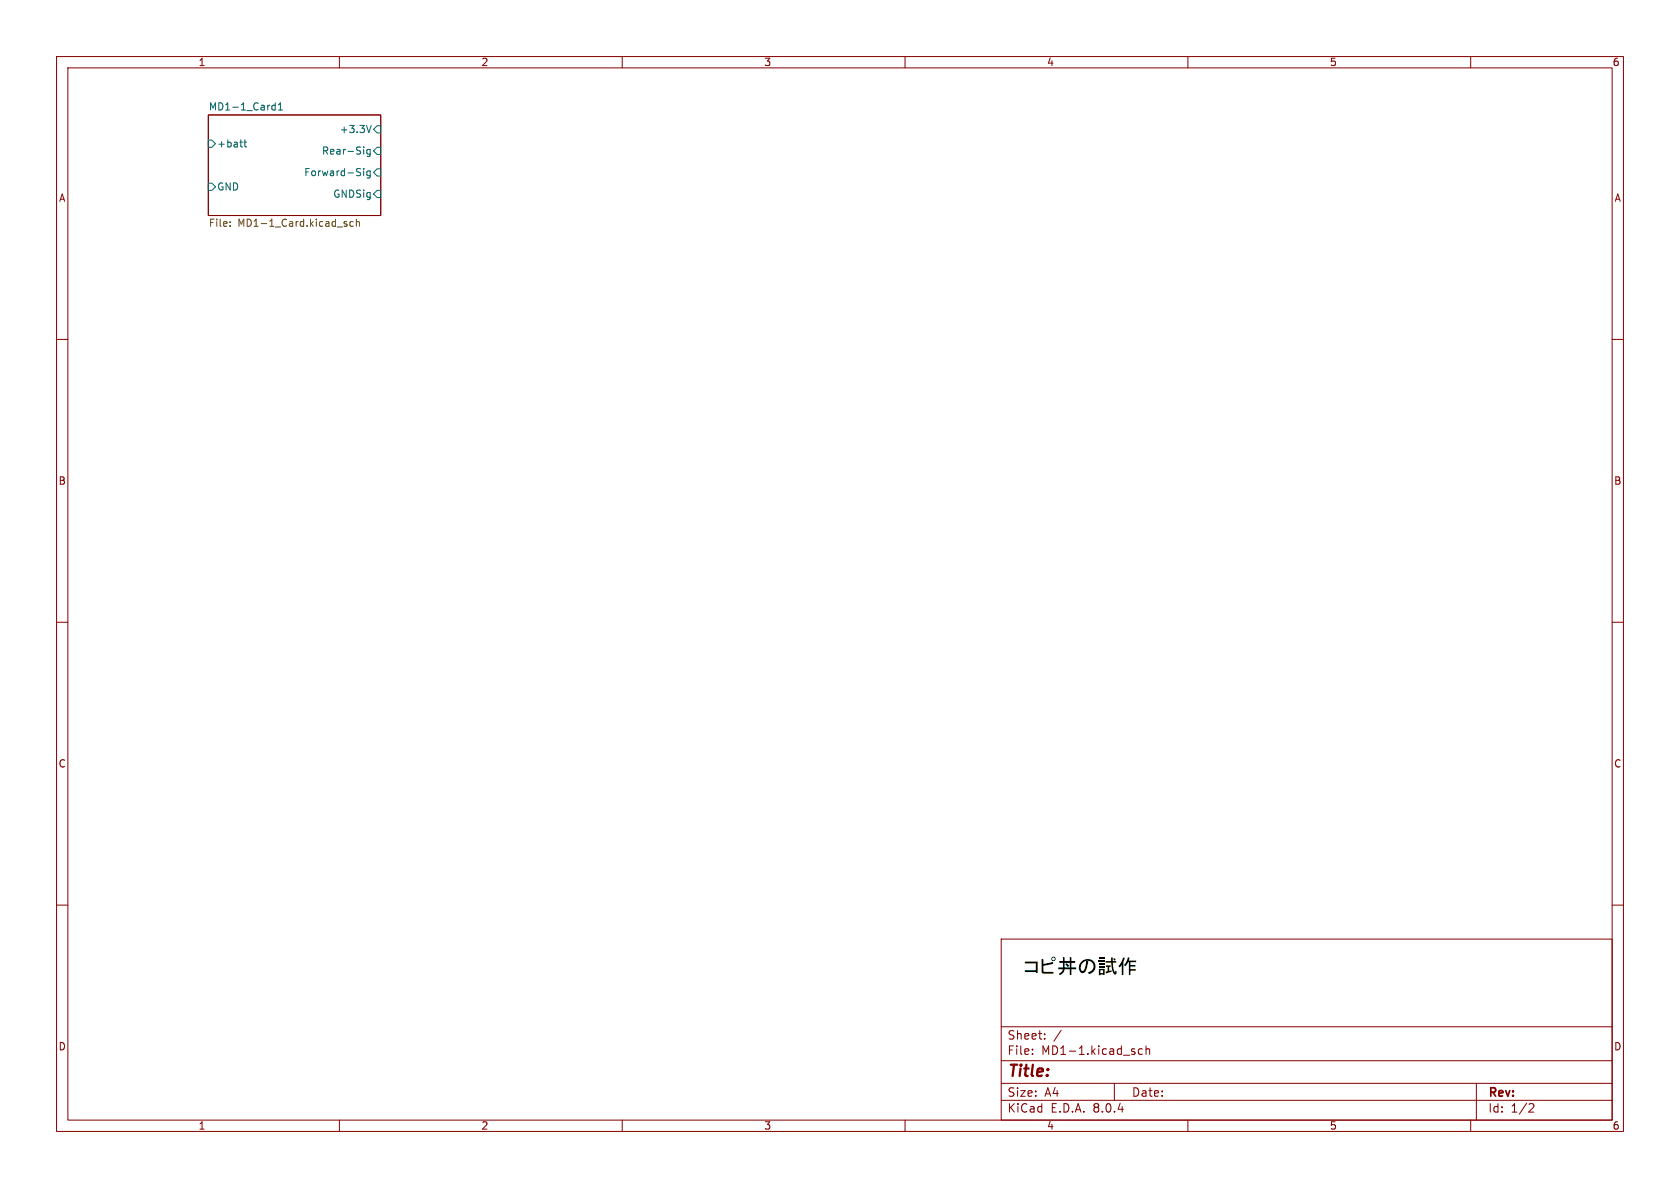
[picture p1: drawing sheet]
<svg xmlns="http://www.w3.org/2000/svg" width="297mm" height="210mm" viewBox="0 0 297 210" stroke-linecap="round" stroke-linejoin="round" font-family="sans-serif">
<g fill="none" stroke="#840000" stroke-width=".18">
<path d="M10 10h277v190h-277zM12 12h273v186h-273zM60 10v2M110 10v2M160 10v2M210 10v2M260 10v2M36.8 20.3h30.5v17.8h-30.5zM10 60h2M285 60h2M10 110h2M285 110h2"/>
<path d="M10 160h2M285 160h2M177 166h108v32h-108zM60 198v2M110 198v2M160 198v2M177 194.5h108M177 191.5h108M177 187.5h108M177 181.5h108M182.5 186.3v.1M182.5 185.5v.1"/>
<path d="M184.7 183.6v.1M184.7 182.8v.1M187.6 182.1l-1.3 2M197 191.5v3M202 185.5l-.5-.1-.3 .3v.4l.2 .2h.6M202.6 185.5l.2-.1 .4 .1v.9M202.6 184.9v1.5M210 198v2M260 198v2M261 191.5v6.5M270.5 195.1l.5 .1 .2 .3-1 1.1h1"/>
</g>
<g fill="none" stroke="#006464" stroke-width=".18">
<path d="M48.2 19.4h.5M48.2 18.7h.5M48.7 18.2v1.2M49.2 19.4h.7M49.2 18.5l.4-.3v1.2M36.8 24.8h.7l.6 .6-.6 .6h-.7zM36.8 32.4h.7l.6 .6-.6 .7h-.7zM42.4 25.1h.5M42.7 26h.2M43.1 25.1h.5M43.3 24.7v1.1l.3 .2M64.3 26v.1"/>
<path d="M64.3 29.8v.1M64.3 30.2v.9M65.4 26.4v1l-.2 .3-.3-.1M65.4 30.2v1l-.2 .3-.3-.1M65.4 26.5l-.3-.1-.3 .2 .2 .6h.4M65.4 30.3l-.3-.1-.3 .3 .2 .5h.4M65.6 22.2l-.4 1.2M66.7 33.7h.6v1.2h-.6l-.7-.6zM66.7 22.2h.6v1.3h-.6l-.7-.6zM66.7 26h.6v1.3h-.6l-.7-.6zM66.7 29.8h.6v1.3h-.6l-.7-.6z"/>
</g>
<path d="M40.7 39.9v.1M40.7 39.2v.1M61 39.6h.3l.1 .2-.2 .2h-.3M61 39.2h.3M62.5 39.2h-.4l-.3 .2 .2 .5h.5M63 39.3l.2-.1h.3v.8M63 38.7v1.3" fill="none" stroke="#725600" stroke-width=".18"/>
<text font-size="3.5" x="181" y="173.1">þÿ0³0ÔN&lt;0nŠfO\</text>
<text font-size="2.8" fill="#840000" x="178" y="190.9">Title:</text>
<g font-size="2.1" fill="#840000">
<text x="178" y="184">Sheet:</text>
<text x="178" y="186.7">File:</text>
<text x="184.1" y="186.7">MD1-1.kicad_sch</text>
<text x="178" y="196.9">KiCad</text>
<text x="178" y="194.1">Size:</text>
<text x="184.7" y="194.1">A4</text>
<text x="185.7" y="196.9">E.D.A.</text>
<text x="193.3" y="196.9">8.0.4</text>
<text x="200" y="194.1">Date:</text>
<text x="263" y="194.3">Rev:</text>
<text x="263" y="196.9">Id:</text>
<text x="267.1" y="196.9">1/2</text>
</g>
<g font-size="1.8" fill="#840000">
<text x="35" y="11.9">1</text>
<text x="85" y="11.9">2</text>
<text x="135" y="11.9">3</text>
<text x="185" y="11.9">4</text>
<text x="235" y="11.9">5</text>
<text x="285" y="11.9">6</text>
<text x="10.3" y="35.9">A</text>
<text x="285.3" y="35.9">A</text>
<text x="10.3" y="85.9">B</text>
<text x="285.3" y="85.9">B</text>
<text x="10.3" y="135.9">C</text>
<text x="285.3" y="135.9">C</text>
<text x="10.3" y="185.9">D</text>
<text x="285.3" y="185.9">D</text>
<text x="35" y="199.9">1</text>
<text x="85" y="199.9">2</text>
<text x="135" y="199.9">3</text>
<text x="185" y="199.9">4</text>
<text x="235" y="199.9">5</text>
<text x="285" y="199.9">6</text>
</g>
<g font-size="1.8" fill="#006464">
<text x="36.8" y="19.6">MD1-1_Card1</text>
<text x="60" y="23.7">+3.3V</text>
<text x="38.3" y="26.3">+batt</text>
<text x="56.8" y="27.5">Rear-Sig</text>
<text x="38.3" y="33.9">GND</text>
<text x="53.7" y="31.3">Forward-Sig</text>
<text x="58.8" y="35.2">GNDSig</text>
</g>
<g font-size="1.8" fill="#725600">
<text x="36.8" y="40.4">File:</text>
<text x="42.1" y="40.4">MD1-1_Card.kicad_sch</text>
</g>
</svg>
